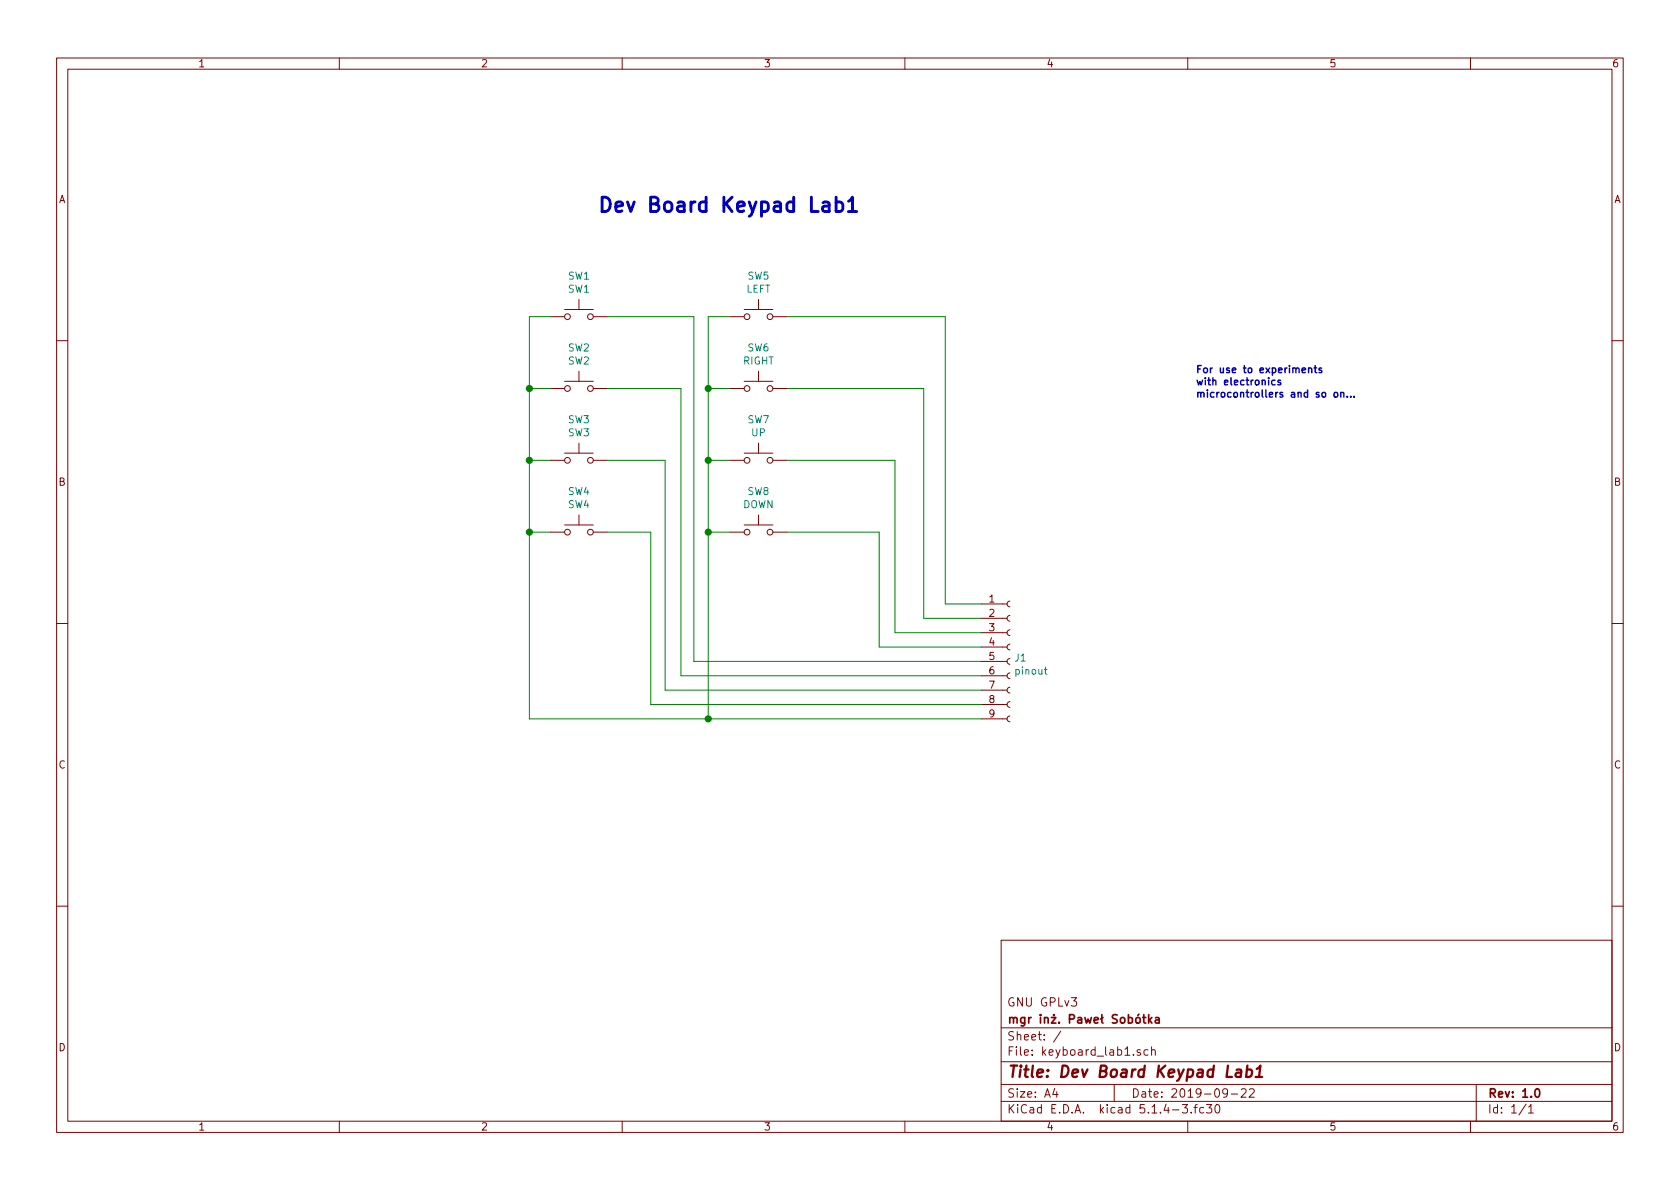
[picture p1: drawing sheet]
EESchema Schematic File Version 4
LIBS:keyboard_lab1-cache
EELAYER 30 0
EELAYER END
$Descr A4 11693 8268
encoding utf-8
Sheet 1 1
Title "Dev Board Keypad Lab1"
Date "2019-09-22"
Rev "1.0"
Comp "mgr inż. Paweł Sobótka"
Comment1 "GNU GPLv3"
Comment2 ""
Comment3 ""
Comment4 ""
$EndDescr
$Comp
L Switch:SW_Push SW1
U 1 1
P 4030 2195
F 0 "SW1" H 4030 2480 50  0000 C CNN
F 1 "SW1" H 4030 2389 50  0000 C CNN
F 2 "Button_Switch_THT:SW_PUSH_6mm_H4.3mm" H 4030 2395 50  0001 C CNN
F 3 "~" H 4030 2395 50  0001 C CNN
	1    4030 2195
	1    0    0    -1  
$EndComp
$Comp
L Switch:SW_Push SW2
U 1 1
P 4030 2695
F 0 "SW2" H 4030 2980 50  0000 C CNN
F 1 "SW2" H 4030 2889 50  0000 C CNN
F 2 "Button_Switch_THT:SW_PUSH_6mm_H4.3mm" H 4030 2895 50  0001 C CNN
F 3 "~" H 4030 2895 50  0001 C CNN
	1    4030 2695
	1    0    0    -1  
$EndComp
$Comp
L Switch:SW_Push SW3
U 1 1
P 4030 3195
F 0 "SW3" H 4030 3480 50  0000 C CNN
F 1 "SW3" H 4030 3389 50  0000 C CNN
F 2 "Button_Switch_THT:SW_PUSH_6mm_H4.3mm" H 4030 3395 50  0001 C CNN
F 3 "~" H 4030 3395 50  0001 C CNN
	1    4030 3195
	1    0    0    -1  
$EndComp
$Comp
L Switch:SW_Push SW4
U 1 1
P 4030 3695
F 0 "SW4" H 4030 3980 50  0000 C CNN
F 1 "SW4" H 4030 3889 50  0000 C CNN
F 2 "Button_Switch_THT:SW_PUSH_6mm_H4.3mm" H 4030 3895 50  0001 C CNN
F 3 "~" H 4030 3895 50  0001 C CNN
	1    4030 3695
	1    0    0    -1  
$EndComp
$Comp
L Switch:SW_Push SW5
U 1 1
P 5280 2195
F 0 "SW5" H 5280 2480 50  0000 C CNN
F 1 "LEFT" H 5280 2389 50  0000 C CNN
F 2 "Button_Switch_THT:SW_PUSH_6mm_H4.3mm" H 5280 2395 50  0001 C CNN
F 3 "~" H 5280 2395 50  0001 C CNN
	1    5280 2195
	1    0    0    -1  
$EndComp
$Comp
L Switch:SW_Push SW6
U 1 1
P 5280 2695
F 0 "SW6" H 5280 2980 50  0000 C CNN
F 1 "RIGHT" H 5280 2889 50  0000 C CNN
F 2 "Button_Switch_THT:SW_PUSH_6mm_H4.3mm" H 5280 2895 50  0001 C CNN
F 3 "~" H 5280 2895 50  0001 C CNN
	1    5280 2695
	1    0    0    -1  
$EndComp
$Comp
L Switch:SW_Push SW7
U 1 1
P 5280 3195
F 0 "SW7" H 5280 3480 50  0000 C CNN
F 1 "UP" H 5280 3389 50  0000 C CNN
F 2 "Button_Switch_THT:SW_PUSH_6mm_H4.3mm" H 5280 3395 50  0001 C CNN
F 3 "~" H 5280 3395 50  0001 C CNN
	1    5280 3195
	1    0    0    -1  
$EndComp
$Comp
L Switch:SW_Push SW8
U 1 1
P 5280 3695
F 0 "SW8" H 5280 3980 50  0000 C CNN
F 1 "DOWN" H 5280 3889 50  0000 C CNN
F 2 "Button_Switch_THT:SW_PUSH_6mm_H4.3mm" H 5280 3895 50  0001 C CNN
F 3 "~" H 5280 3895 50  0001 C CNN
	1    5280 3695
	1    0    0    -1  
$EndComp
$Comp
L Connector:Conn_01x09_Female J1
U 1 1
P 7030 4595
F 0 "J1" H 7058 4621 50  0000 L CNN
F 1 "pinout" H 7058 4530 50  0000 L CNN
F 2 "keyboard_lab1:con_pingold_9_P2.54" H 7030 4595 50  0001 C CNN
F 3 "~" H 7030 4595 50  0001 C CNN
	1    7030 4595
	1    0    0    -1  
$EndComp
Wire Wire Line
	5480 2195 6580 2195
Wire Wire Line
	6580 2195 6580 4195
Wire Wire Line
	6580 4195 6830 4195
Wire Wire Line
	5480 2695 6430 2695
Wire Wire Line
	6430 2695 6430 4295
Wire Wire Line
	6430 4295 6830 4295
Wire Wire Line
	5480 3195 6230 3195
Wire Wire Line
	6230 3195 6230 4395
Wire Wire Line
	6230 4395 6830 4395
Wire Wire Line
	5480 3695 6120 3695
Wire Wire Line
	6120 3695 6120 4495
Wire Wire Line
	6120 4495 6830 4495
Wire Wire Line
	4230 2195 4830 2195
Wire Wire Line
	4830 2195 4830 4595
Wire Wire Line
	4830 4595 6830 4595
Wire Wire Line
	4230 2695 4740 2695
Wire Wire Line
	4740 2695 4740 4695
Wire Wire Line
	4740 4695 6830 4695
Wire Wire Line
	4230 3195 4630 3195
Wire Wire Line
	4630 3195 4630 4795
Wire Wire Line
	4630 4795 6830 4795
Wire Wire Line
	4230 3695 4530 3695
Wire Wire Line
	4530 3695 4530 4895
Wire Wire Line
	4530 4895 6830 4895
Wire Wire Line
	3830 2195 3685 2195
Wire Wire Line
	3685 2195 3685 2695
Wire Wire Line
	3685 4995 4930 4995
Wire Wire Line
	5080 2195 4930 2195
Wire Wire Line
	4930 2195 4930 2695
Connection ~ 4930 4995
Wire Wire Line
	4930 4995 6830 4995
Wire Wire Line
	5080 2695 4930 2695
Connection ~ 4930 2695
Wire Wire Line
	4930 2695 4930 3195
Wire Wire Line
	5080 3195 4930 3195
Connection ~ 4930 3195
Wire Wire Line
	4930 3195 4930 3695
Wire Wire Line
	5080 3695 4930 3695
Connection ~ 4930 3695
Wire Wire Line
	4930 3695 4930 4995
Wire Wire Line
	3830 2695 3685 2695
Connection ~ 3685 2695
Wire Wire Line
	3685 2695 3685 3195
Wire Wire Line
	3830 3195 3685 3195
Connection ~ 3685 3195
Wire Wire Line
	3830 3695 3685 3695
Wire Wire Line
	3685 3195 3685 3695
Connection ~ 3685 3695
Wire Wire Line
	3685 3695 3685 4995
Text Notes 4155 1485 0    100  ~ 20
Dev Board Keypad Lab1
Text Notes 8320 2770 0    50   ~ 10
For use to experiments\nwith electronics\nmicrocontrollers and so on...\n
$EndSCHEMATC
